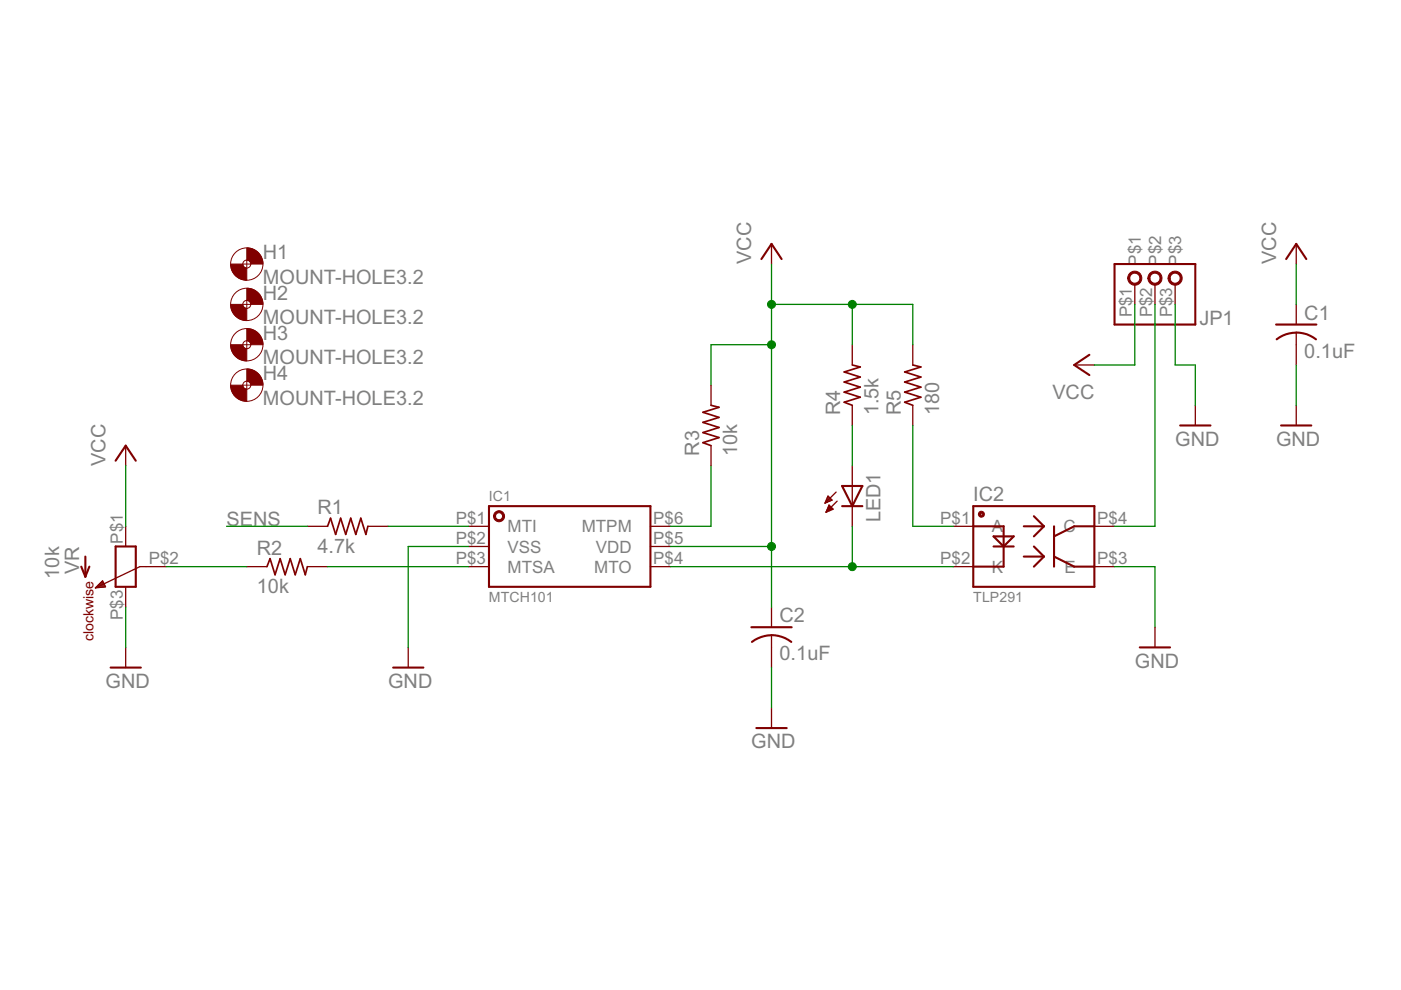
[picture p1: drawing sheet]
<svg xmlns="http://www.w3.org/2000/svg" width="297mm" height="210mm" viewBox="0 0 297 210" stroke-linecap="round" stroke-linejoin="round" font-family="sans-serif">
<g fill="none" stroke="#800000" stroke-width=".28">
<path d="M163.6 51.7v4.3M274.8 51.7v4.3M180.7 73.1v4.3M193.5 73.1v4.3M227.8 77.4h4.2M240.6 60.3v4.2M244.9 60.3v4.2M249.2 60.3v4.2M274.8 64.5v4.3M274.8 70.5v6.9M26.6 94.5v4.3M150.7 81.7v4.2"/>
<path d="M150.7 94.5v4.3M180.7 85.9v4.3M180.7 98.8v12.8M193.5 85.9v4.3M253.4 85.9v4.3M274.8 85.9v4.3M26.6 111.6v4.3M65.2 111.6h4.2M78 111.6h4.3M99.4 111.6h4.3M99.4 115.9h4.3M137.9 111.6h4.3"/>
<path d="M137.9 115.9h4.3M175 106.5h.4M175.1 106.2h.8M175.2 108.5h.2M175.2 106h1.2M175.3 108.3h.6M175.3 105.8h.9M175.4 108h1M175.4 105.6h.5M175.5 107.8h1M175.5 105.3h.2M175.6 105.2l.8 .8-1.5 .7z"/>
<path d="M175.6 107.6h.7M175.7 107.4h.3M175.7 107.1h.1M175.8 107.1l-.7 1.5M175.8 107.1l.8 .8-1.5 .7M177.3 104.3l-2.4 2.4M177.5 106.3l-2.4 2.3M202.1 111.6h4.3M232 111.6h4.3M20.2 124.7l1.5-1.6 .7 1.3zM20.4 124.5h1.7M20.7 124.2h1.6"/>
<path d="M20.9 124h1.3M21.1 123.8h1M21.3 123.5h.6M21.5 123.3h.3M26.6 124.4v4.3M26.6 137.3v4.2M35.2 120.1h-5.5l-9.5 4.6M52.3 120.1h4.3M65.2 120.1h4.2M86.6 137.3v4.2M99.4 120.1h4.3M137.9 120.1h4.3"/>
<path d="M163.6 128.7v4.3M163.6 134.7v6.8M202.1 120.1h4.3M232 120.1h4.3M244.9 133v4.3M163.6 150.1v4.3"/>
</g>
<g fill="none" stroke="#800000" stroke-width=".44">
<path d="M161.4 54.9l2.2-3.2 2.1 3.2M236.3 56h17.1v12.8h-17.1zM272.7 54.9l2.1-3.2 2.2 3.2M231 75.2l-3.2 2.2 3.2 2.1M270.6 68.8h8.5M274.8 70.5a6.6 6.6 0 0 1 4.2 1.4M274.8 70.5l-.7 .1a6.6 6.6 0 0 0-3.4 1.3M24.5 97.7l2.1-3.2 2.2 3.2M250.2 90.2h6.4M271.6 90.2h6.4M18.1 118v4.3M24.5 115.9h4.3v8.5h-4.3z"/>
<path d="M103.7 107.3h34.2v17.1h-34.2zM178.5 107.3h4.3M178.5 103h4.3l-2.1 4.3zM206.4 107.3h25.6v17.1h-25.6zM206.4 111.6h6.4v8.5h-6.4M210.7 113.7h4.2l-2.1 2.2zM210.7 115.9h4.2M217.1 111.6h4.2M217.1 118h4.2M219.2 109.5l2.1 2.1M219.2 115.9l2.1 2.1M221.3 111.6l-2.1 2.1"/>
<path d="M221.3 118l-2.1 2.1M223.5 118l4.3 2.1h4.2M223.5 111.6v8.5M232 111.6h-4.2l-4.3 2.1M17.2 120.1l.9 2.2M18.9 120.1l-.8 2.2M159.3 133h8.6M159.4 136.1a6.8 6.8 0 0 1 8.4 0M241.7 137.3h6.4M23.5 141.5h6.4M83.4 141.5h6.4M160.4 154.4h6.4"/>
</g>
<g fill="#800000" stroke="#800000" stroke-width=".21">
<path d="M105.1 108.6a1.17 1.17 0 0 1 1.8 .3 1.17 1.17 0 0 1-.8 1.7 1.17 1.17 0 0 1-1.5-1.1h.5a.75 .75 0 0 1 1.1-.7 .75 .75 0 0 1 .1 1.3 .75 .75 0 0 1-1.2-.4v-.2h-.5l.2-.7z" fill-rule="evenodd"/>
<path d="M207.6 108.5a.64 .64 0 0 1 1 .2 .64 .64 0 0 1-.4 .9 .64 .64 0 0 1-.8-.6h.5a.21 .21 0 0 1 .2-.2 .21 .21 0 0 1 .1 .4 .21 .21 0 0 1-.3-.1l-.5-.1z" fill-rule="evenodd"/>
<path d="M52.3 52.6a3.4 3.4 0 0 1 3.5 3.4h-2.6l-.3-.6-.6-.3z" fill-rule="evenodd"/>
<path d="M48.9 56h2.6l.2 .6 .6 .3v2.5a3.4 3.4 0 0 1-3.4-3.4z" fill-rule="evenodd"/>
<path d="M52.3 61.1a3.4 3.4 0 0 1 3.5 3.4h-2.6l-.3-.6-.6-.2z" fill-rule="evenodd"/>
<path d="M48.9 64.5h2.6l.2 .7 .6 .2v2.6a3.4 3.4 0 0 1-3.4-3.5z" fill-rule="evenodd"/>
<path d="M52.3 69.7a3.4 3.4 0 0 1 3.5 3.4h-2.6l-.3-.6-.6-.3z" fill-rule="evenodd"/>
<path d="M48.9 73.1h2.6l.2 .6 .6 .3v2.5a3.4 3.4 0 0 1-3.4-3.4z" fill-rule="evenodd"/>
<path d="M52.3 78.2a3.4 3.4 0 0 1 3.5 3.5h-2.6l-.3-.7-.6-.2z" fill-rule="evenodd"/>
<path d="M48.9 81.7h2.6l.2 .6 .6 .2v2.6a3.4 3.4 0 0 1-3.4-3.4z" fill-rule="evenodd"/>
<path d="M239.5 58a1.5 1.5 0 0 1 2.4 .2 1.5 1.5 0 0 1-.9 2.2 1.5 1.5 0 0 1-1.9-1.4h.4a1.07 1.07 0 0 1 1.5-1 1.07 1.07 0 0 1 .3 1.7 1.07 1.07 0 0 1-1.7-.5l-.1-.2h-.4z" fill-rule="evenodd"/>
<path d="M243.8 58a1.5 1.5 0 0 1 2.4 .2 1.5 1.5 0 0 1-.9 2.2 1.5 1.5 0 0 1-1.9-1.4h.4a1.07 1.07 0 0 1 1.5-1 1.07 1.07 0 0 1 .3 1.7 1.07 1.07 0 0 1-1.8-.5v-.2h-.4z" fill-rule="evenodd"/>
<path d="M248.1 58a1.5 1.5 0 0 1 2.3 .2 1.5 1.5 0 0 1-.8 2.2 1.5 1.5 0 0 1-2-1.4h.5a1.07 1.07 0 0 1 1.5-1 1.07 1.07 0 0 1 .3 1.7 1.07 1.07 0 0 1-1.8-.5v-.2h-.5z" fill-rule="evenodd"/>
</g>
<path d="M180.7 77.4l1.7 .4-3.4 1.1 3.4 1-3.4 1.1 3.4 1.1-3.4 1 3.4 1.1-3.4 1.1 1.7 .6M193.5 77.4l1.7 .4-3.4 1.1 3.4 1-3.4 1.1 3.4 1.1-3.4 1 3.4 1.1-3.4 1.1 1.7 .6M150.7 85.9l1.7 .5-3.4 1 3.4 1.1-3.4 1.1 3.4 1-3.4 1.1 3.4 1.1-3.4 1.1 1.7 .6M69.4 111.6l.7-1.7 1.1 3.4 1-3.4 1.1 3.4 1.1-3.4 1 3.4 1.1-3.4 1.1 3.4 .4-1.7M56.6 120.1l.7-1.7 1 3.5 1.1-3.5 1.1 3.5 1-3.5 1.1 3.5 1.1-3.5 1 3.5 .5-1.8" fill="none" stroke="#800000" stroke-width=".36"/>
<g fill="none" stroke="#800000" stroke-width=".21">
<path d="M51.5 56h1.7M52.3 55.1v1.8M51.5 64.5h1.7M51.5 73.1h1.7M52.3 63.7v1.7M52.3 72.2v1.8M51.5 81.7h1.7M52.3 80.8v1.7"/>
<circle cx="52.3" cy="56" r="3.4"/>
<circle cx="52.3" cy="56" r=".85"/>
<circle cx="52.3" cy="73.1" r="3.4"/>
<circle cx="52.3" cy="64.5" r="3.4"/>
<circle cx="52.3" cy="64.5" r=".85"/>
<circle cx="52.3" cy="73.1" r=".85"/>
<circle cx="52.3" cy="81.7" r="3.4"/>
<circle cx="52.3" cy="81.7" r=".85"/>
</g>
<g fill="none" stroke="#008000" stroke-width=".28">
<path d="M163.6 56v72.7M274.8 56v8.5M163.6 73.1h-12.9v8.6M163.6 64.5h29.9v8.6M180.7 64.5v8.6M240.6 64.5v12.9h-8.6M244.9 64.5v47.1h-8.6M249.2 64.5v12.9h4.2v8.5M274.8 77.4v8.5M26.6 98.8v12.8M150.7 98.8v12.8h-8.5M180.7 90.2v8.6"/>
<path d="M193.5 90.2v21.4h8.6M48 111.6h17.2M82.3 111.6h17.1M99.4 115.9h-12.8v21.4M142.2 115.9h21.4M180.7 111.6v8.5M26.6 128.7v8.6M35.2 120.1h17.1M69.4 120.1h30M142.2 120.1h59.9M236.3 120.1h8.6v12.9M163.6 141.5v8.6"/>
</g>
<g fill="#008000" stroke="#008000" stroke-width=".21">
<circle cx="163.6" cy="115.9" r=".85"/>
<circle cx="163.6" cy="73.1" r=".85"/>
<circle cx="163.6" cy="64.5" r=".85"/>
<circle cx="180.7" cy="64.5" r=".85"/>
<circle cx="180.7" cy="120.1" r=".85"/>
</g>
<g font-size="4.7" fill="#808080">
<text x="55.7" y="55">H1</text>
<text x="159.3" y="56" transform="rotate(-90 159.3 56)">VCC</text>
<text x="270.5" y="56" transform="rotate(-90 270.5 56)">VCC</text>
<text x="55.7" y="60.1">MOUNT-HOLE3.2</text>
<text x="55.7" y="63.6">H2</text>
<text x="55.7" y="68.7">MOUNT-HOLE3.2</text>
<text x="254.3" y="68.8">JP1</text>
<text x="276.5" y="67.8">C1</text>
<text x="55.7" y="77.2">MOUNT-HOLE3.2</text>
<text x="55.7" y="72.1">H3</text>
<text x="276.5" y="75.9">0.1uF</text>
<text x="55.7" y="80.7">H4</text>
<text x="55.7" y="85.8">MOUNT-HOLE3.2</text>
<text x="178.2" y="88.1" transform="rotate(-90 178.2 88.1)">R4</text>
<text x="186.3" y="88.1" transform="rotate(-90 186.3 88.1)">1.5k</text>
<text x="191" y="88.1" transform="rotate(-90 191 88.1)">R5</text>
<text x="199.1" y="88.1" transform="rotate(-90 199.1 88.1)">180</text>
<text x="223.1" y="84.6">VCC</text>
<text x="249.2" y="94.5">GND</text>
<text x="270.5" y="94.5">GND</text>
<text x="22.4" y="98.8" transform="rotate(-90 22.4 98.8)">VCC</text>
<text x="148.2" y="96.6" transform="rotate(-90 148.2 96.6)">R3</text>
<text x="156.3" y="96.6" transform="rotate(-90 156.3 96.6)">10k</text>
<text x="206.4" y="106.2">IC2</text>
<text x="48" y="111.6">SENS</text>
<text x="67.3" y="109.1">R1</text>
<text x="186.7" y="110.7" transform="rotate(-90 186.7 110.7)">LED1</text>
<text x="54.5" y="117.6">R2</text>
<text x="67.3" y="117.2">4.7k</text>
<text x="12.5" y="122.7" transform="rotate(-90 12.5 122.7)">10k</text>
<text x="16.8" y="121.7" transform="rotate(-90 16.8 121.7)">VR</text>
<text x="54.5" y="125.7">10k</text>
<text x="165.3" y="131.9">C2</text>
<text x="165.3" y="140">0.1uF</text>
<text x="240.6" y="141.5">GND</text>
<text x="22.4" y="145.8">GND</text>
<text x="82.3" y="145.8">GND</text>
<text x="159.3" y="158.6">GND</text>
</g>
<g font-size="4" fill="#808080">
<text x="241.9" y="56.3" transform="rotate(-90 241.9 56.3)">P$1</text>
<text x="246.2" y="56.3" transform="rotate(-90 246.2 56.3)">P$2</text>
<text x="250.4" y="56.3" transform="rotate(-90 250.4 56.3)">P$3</text>
<text x="240" y="67.3" transform="rotate(-90 240 67.3)">P$1</text>
<text x="244.3" y="67.3" transform="rotate(-90 244.3 67.3)">P$2</text>
<text x="248.6" y="67.3" transform="rotate(-90 248.6 67.3)">P$3</text>
<text x="96.6" y="111">P$1</text>
<text x="107.6" y="112.9">MTI</text>
<text x="123.3" y="112.9">MTPM</text>
<text x="138.5" y="111">P$6</text>
<text x="199.3" y="111">P$1</text>
<text x="210.3" y="112.9">A</text>
<text x="225.5" y="112.9">C</text>
<text x="232.6" y="111">P$4</text>
<text x="26.1" y="115.3" transform="rotate(-90 26.1 115.3)">P$1</text>
<text x="31.5" y="119.6">P$2</text>
<text x="96.6" y="115.3">P$2</text>
<text x="96.6" y="119.6">P$3</text>
<text x="107.6" y="117.2">VSS</text>
<text x="126.3" y="117.2">VDD</text>
<text x="138.5" y="119.6">P$4</text>
<text x="138.5" y="115.3">P$5</text>
<text x="199.3" y="119.6">P$2</text>
<text x="232.6" y="119.6">P$3</text>
<text x="107.6" y="121.4">MTSA</text>
<text x="126" y="121.4">MTO</text>
<text x="210.3" y="121.4">K</text>
<text x="225.7" y="121.4">E</text>
<text x="26.1" y="131.5" transform="rotate(-90 26.1 131.5)">P$3</text>
</g>
<g font-size="3.3" fill="#808080">
<text x="103.7" y="106.2">IC1</text>
<text x="103.7" y="127.6">MTCH101</text>
<text x="206.4" y="127.6">TLP291</text>
</g>
<text font-size="3.3" fill="#800000" x="19.8" y="136" transform="rotate(-90 19.8 136)">clockwise</text>
</svg>
